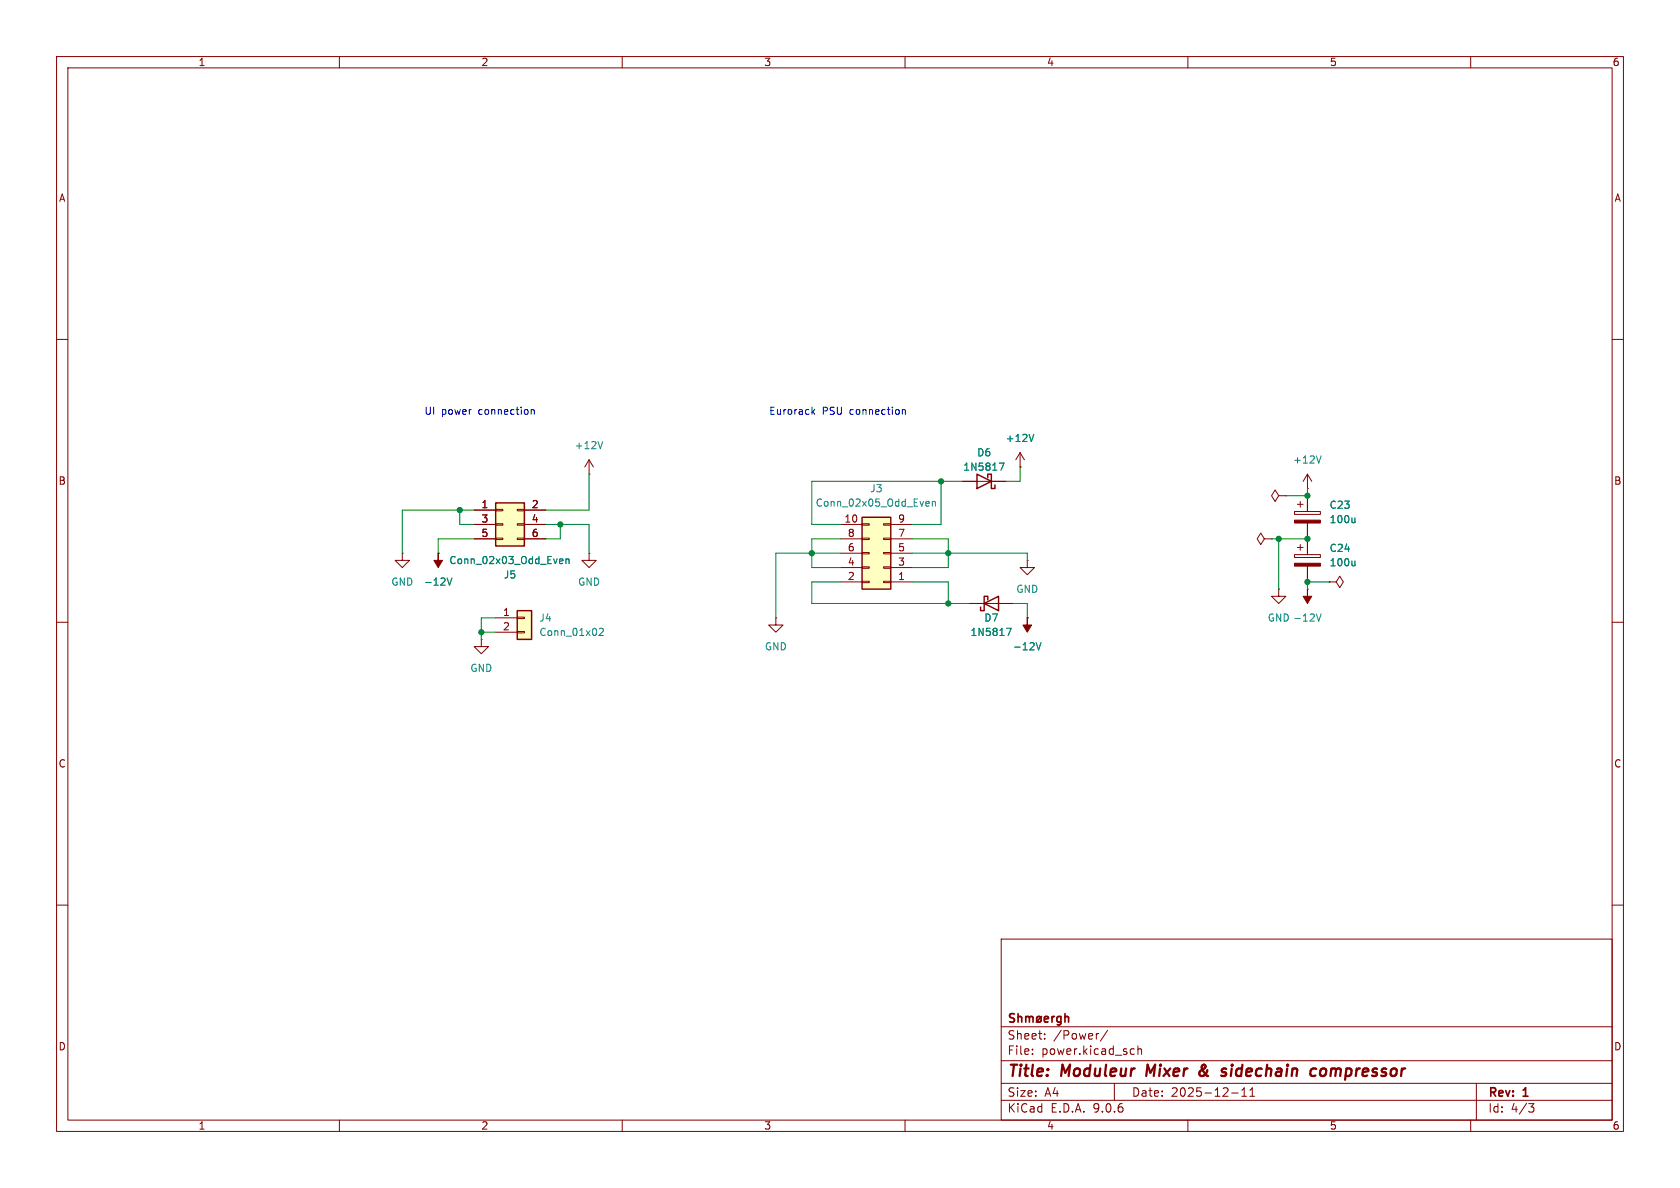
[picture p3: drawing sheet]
(kicad_sch
 (version 20250114)
 (generator "eeschema")
 (generator_version "9.0")
 (paper "A4")
 (title_block
  (title "Moduleur Mixer & sidechain compressor")
  (date "2025-12-11")
  (rev "1")
  (company "Shmøergh"))
 (lib_symbols
  (symbol "Connector_Generic:Conn_01x02"
   (pin_names
    (offset 1.016) (hide yes)) (exclude_from_sim no) (in_bom yes) (on_board yes)
   (property "Reference" "J" (at 0 2.54 0) (effects (font (size 1.27 1.27))))
   (property "Value" "Conn_01x02" (at 0 -5.08 0) (effects (font (size 1.27 1.27))))
   (property "Footprint" "" (at 0 0 0) (effects (font (size 1.27 1.27)) (hide yes)))
   (property "Datasheet" "~" (at 0 0 0) (effects (font (size 1.27 1.27)) (hide yes)))
   (property "Description" "Generic connector, single row, 01x02, script generated (kicad-library-utils/schlib/autogen/connector/)" (at 0 0 0) (effects (font (size 1.27 1.27)) (hide yes)))
   (symbol "Conn_01x02_1_1"
    (rectangle (start -1.27 1.27) (end 1.27 -3.81) (stroke (width 0.254) (type default)) (fill (type background)))
    (rectangle (start -1.27 0.127) (end 0 -0.127) (stroke (width 0.1524) (type default)) (fill (type none)))
    (rectangle (start -1.27 -2.413) (end 0 -2.667) (stroke (width 0.1524) (type default)) (fill (type none)))
    (pin passive line (at -5.08 0 0) (length 3.81) (name "Pin_1" (effects (font (size 1.27 1.27)))) (number "1" (effects (font (size 1.27 1.27)))))
    (pin passive line (at -5.08 -2.54 0) (length 3.81) (name "Pin_2" (effects (font (size 1.27 1.27)))) (number "2" (effects (font (size 1.27 1.27))))))
   (embedded_fonts no))
  (symbol "Connector_Generic:Conn_02x03_Odd_Even"
   (pin_names
    (offset 1.016) (hide yes)) (exclude_from_sim no) (in_bom yes) (on_board yes)
   (property "Reference" "J" (at 1.27 5.08 0) (effects (font (size 1.27 1.27))))
   (property "Value" "Conn_02x03_Odd_Even" (at 1.27 -5.08 0) (effects (font (size 1.27 1.27))))
   (property "Footprint" "" (at 0 0 0) (effects (font (size 1.27 1.27)) (hide yes)))
   (property "Datasheet" "~" (at 0 0 0) (effects (font (size 1.27 1.27)) (hide yes)))
   (property "Description" "Generic connector, double row, 02x03, odd/even pin numbering scheme (row 1 odd numbers, row 2 even numbers), script generated (kicad-library-utils/schlib/autogen/connector/)" (at 0 0 0) (effects (font (size 1.27 1.27)) (hide yes)))
   (symbol "Conn_02x03_Odd_Even_1_1"
    (rectangle (start -1.27 3.81) (end 3.81 -3.81) (stroke (width 0.254) (type default)) (fill (type background)))
    (rectangle (start -1.27 2.667) (end 0 2.413) (stroke (width 0.1524) (type default)) (fill (type none)))
    (rectangle (start -1.27 0.127) (end 0 -0.127) (stroke (width 0.1524) (type default)) (fill (type none)))
    (rectangle (start -1.27 -2.413) (end 0 -2.667) (stroke (width 0.1524) (type default)) (fill (type none)))
    (rectangle (start 3.81 2.667) (end 2.54 2.413) (stroke (width 0.1524) (type default)) (fill (type none)))
    (rectangle (start 3.81 0.127) (end 2.54 -0.127) (stroke (width 0.1524) (type default)) (fill (type none)))
    (rectangle (start 3.81 -2.413) (end 2.54 -2.667) (stroke (width 0.1524) (type default)) (fill (type none)))
    (pin passive line (at -5.08 2.54 0) (length 3.81) (name "Pin_1" (effects (font (size 1.27 1.27)))) (number "1" (effects (font (size 1.27 1.27)))))
    (pin passive line (at -5.08 0 0) (length 3.81) (name "Pin_3" (effects (font (size 1.27 1.27)))) (number "3" (effects (font (size 1.27 1.27)))))
    (pin passive line (at -5.08 -2.54 0) (length 3.81) (name "Pin_5" (effects (font (size 1.27 1.27)))) (number "5" (effects (font (size 1.27 1.27)))))
    (pin passive line (at 7.62 2.54 180) (length 3.81) (name "Pin_2" (effects (font (size 1.27 1.27)))) (number "2" (effects (font (size 1.27 1.27)))))
    (pin passive line (at 7.62 0 180) (length 3.81) (name "Pin_4" (effects (font (size 1.27 1.27)))) (number "4" (effects (font (size 1.27 1.27)))))
    (pin passive line (at 7.62 -2.54 180) (length 3.81) (name "Pin_6" (effects (font (size 1.27 1.27)))) (number "6" (effects (font (size 1.27 1.27))))))
   (embedded_fonts no))
  (symbol "Connector_Generic:Conn_02x05_Odd_Even"
   (pin_names
    (offset 1.016) (hide yes)) (exclude_from_sim no) (in_bom yes) (on_board yes)
   (property "Reference" "J" (at 1.27 7.62 0) (effects (font (size 1.27 1.27))))
   (property "Value" "Conn_02x05_Odd_Even" (at 1.27 -7.62 0) (effects (font (size 1.27 1.27))))
   (property "Footprint" "" (at 0 0 0) (effects (font (size 1.27 1.27)) (hide yes)))
   (property "Datasheet" "~" (at 0 0 0) (effects (font (size 1.27 1.27)) (hide yes)))
   (property "Description" "Generic connector, double row, 02x05, odd/even pin numbering scheme (row 1 odd numbers, row 2 even numbers), script generated (kicad-library-utils/schlib/autogen/connector/)" (at 0 0 0) (effects (font (size 1.27 1.27)) (hide yes)))
   (symbol "Conn_02x05_Odd_Even_1_1"
    (rectangle (start -1.27 6.35) (end 3.81 -6.35) (stroke (width 0.254) (type default)) (fill (type background)))
    (rectangle (start -1.27 5.207) (end 0 4.953) (stroke (width 0.1524) (type default)) (fill (type none)))
    (rectangle (start -1.27 2.667) (end 0 2.413) (stroke (width 0.1524) (type default)) (fill (type none)))
    (rectangle (start -1.27 0.127) (end 0 -0.127) (stroke (width 0.1524) (type default)) (fill (type none)))
    (rectangle (start -1.27 -2.413) (end 0 -2.667) (stroke (width 0.1524) (type default)) (fill (type none)))
    (rectangle (start -1.27 -4.953) (end 0 -5.207) (stroke (width 0.1524) (type default)) (fill (type none)))
    (rectangle (start 3.81 5.207) (end 2.54 4.953) (stroke (width 0.1524) (type default)) (fill (type none)))
    (rectangle (start 3.81 2.667) (end 2.54 2.413) (stroke (width 0.1524) (type default)) (fill (type none)))
    (rectangle (start 3.81 0.127) (end 2.54 -0.127) (stroke (width 0.1524) (type default)) (fill (type none)))
    (rectangle (start 3.81 -2.413) (end 2.54 -2.667) (stroke (width 0.1524) (type default)) (fill (type none)))
    (rectangle (start 3.81 -4.953) (end 2.54 -5.207) (stroke (width 0.1524) (type default)) (fill (type none)))
    (pin passive line (at -5.08 5.08 0) (length 3.81) (name "Pin_1" (effects (font (size 1.27 1.27)))) (number "1" (effects (font (size 1.27 1.27)))))
    (pin passive line (at -5.08 2.54 0) (length 3.81) (name "Pin_3" (effects (font (size 1.27 1.27)))) (number "3" (effects (font (size 1.27 1.27)))))
    (pin passive line (at -5.08 0 0) (length 3.81) (name "Pin_5" (effects (font (size 1.27 1.27)))) (number "5" (effects (font (size 1.27 1.27)))))
    (pin passive line (at -5.08 -2.54 0) (length 3.81) (name "Pin_7" (effects (font (size 1.27 1.27)))) (number "7" (effects (font (size 1.27 1.27)))))
    (pin passive line (at -5.08 -5.08 0) (length 3.81) (name "Pin_9" (effects (font (size 1.27 1.27)))) (number "9" (effects (font (size 1.27 1.27)))))
    (pin passive line (at 7.62 5.08 180) (length 3.81) (name "Pin_2" (effects (font (size 1.27 1.27)))) (number "2" (effects (font (size 1.27 1.27)))))
    (pin passive line (at 7.62 2.54 180) (length 3.81) (name "Pin_4" (effects (font (size 1.27 1.27)))) (number "4" (effects (font (size 1.27 1.27)))))
    (pin passive line (at 7.62 0 180) (length 3.81) (name "Pin_6" (effects (font (size 1.27 1.27)))) (number "6" (effects (font (size 1.27 1.27)))))
    (pin passive line (at 7.62 -2.54 180) (length 3.81) (name "Pin_8" (effects (font (size 1.27 1.27)))) (number "8" (effects (font (size 1.27 1.27)))))
    (pin passive line (at 7.62 -5.08 180) (length 3.81) (name "Pin_10" (effects (font (size 1.27 1.27)))) (number "10" (effects (font (size 1.27 1.27))))))
   (embedded_fonts no))
  (symbol "Device:C_Polarized"
   (pin_numbers (hide yes))
   (pin_names
    (offset 0.254)) (exclude_from_sim no) (in_bom yes) (on_board yes)
   (property "Reference" "C" (at 0.635 2.54 0) (effects (font (size 1.27 1.27)) (justify left)))
   (property "Value" "C_Polarized" (at 0.635 -2.54 0) (effects (font (size 1.27 1.27)) (justify left)))
   (property "Footprint" "" (at 0.9652 -3.81 0) (effects (font (size 1.27 1.27)) (hide yes)))
   (property "Datasheet" "~" (at 0 0 0) (effects (font (size 1.27 1.27)) (hide yes)))
   (property "Description" "Polarized capacitor" (at 0 0 0) (effects (font (size 1.27 1.27)) (hide yes)))
   (symbol "C_Polarized_0_1"
    (rectangle (start -2.286 0.508) (end 2.286 1.016) (stroke (width 0) (type default)) (fill (type none)))
    (polyline (pts (xy -1.778 2.286) (xy -0.762 2.286)) (stroke (width 0) (type default)) (fill (type none)))
    (polyline (pts (xy -1.27 2.794) (xy -1.27 1.778)) (stroke (width 0) (type default)) (fill (type none)))
    (rectangle (start 2.286 -0.508) (end -2.286 -1.016) (stroke (width 0) (type default)) (fill (type outline))))
   (symbol "C_Polarized_1_1"
    (pin passive line (at 0 3.81 270) (length 2.794) (name "~" (effects (font (size 1.27 1.27)))) (number "1" (effects (font (size 1.27 1.27)))))
    (pin passive line (at 0 -3.81 90) (length 2.794) (name "~" (effects (font (size 1.27 1.27)))) (number "2" (effects (font (size 1.27 1.27))))))
   (embedded_fonts no))
  (symbol "Device:D_Schottky"
   (pin_numbers (hide yes))
   (pin_names
    (offset 1.016) (hide yes)) (exclude_from_sim no) (in_bom yes) (on_board yes)
   (property "Reference" "D" (at 0 2.54 0) (effects (font (size 1.27 1.27))))
   (property "Value" "D_Schottky" (at 0 -2.54 0) (effects (font (size 1.27 1.27))))
   (property "Footprint" "" (at 0 0 0) (effects (font (size 1.27 1.27)) (hide yes)))
   (property "Datasheet" "~" (at 0 0 0) (effects (font (size 1.27 1.27)) (hide yes)))
   (property "Description" "Schottky diode" (at 0 0 0) (effects (font (size 1.27 1.27)) (hide yes)))
   (symbol "D_Schottky_0_1"
    (polyline (pts (xy -1.905 0.635) (xy -1.905 1.27) (xy -1.27 1.27) (xy -1.27 -1.27) (xy -0.635 -1.27) (xy -0.635 -0.635)) (stroke (width 0.254) (type default)) (fill (type none)))
    (polyline (pts (xy 1.27 1.27) (xy 1.27 -1.27) (xy -1.27 0) (xy 1.27 1.27)) (stroke (width 0.254) (type default)) (fill (type none)))
    (polyline (pts (xy 1.27 0) (xy -1.27 0)) (stroke (width 0) (type default)) (fill (type none))))
   (symbol "D_Schottky_1_1"
    (pin passive line (at -3.81 0 0) (length 2.54) (name "K" (effects (font (size 1.27 1.27)))) (number "1" (effects (font (size 1.27 1.27)))))
    (pin passive line (at 3.81 0 180) (length 2.54) (name "A" (effects (font (size 1.27 1.27)))) (number "2" (effects (font (size 1.27 1.27))))))
   (embedded_fonts no))
  (symbol "power:+12V"
   (power)
   (pin_numbers (hide yes))
   (pin_names
    (offset 0) (hide yes)) (exclude_from_sim no) (in_bom yes) (on_board yes)
   (property "Reference" "#PWR" (at 0 -3.81 0) (effects (font (size 1.27 1.27)) (hide yes)))
   (property "Value" "+12V" (at 0 3.556 0) (effects (font (size 1.27 1.27))))
   (property "Footprint" "" (at 0 0 0) (effects (font (size 1.27 1.27)) (hide yes)))
   (property "Datasheet" "" (at 0 0 0) (effects (font (size 1.27 1.27)) (hide yes)))
   (property "Description" "Power symbol creates a global label with name \"+12V\"" (at 0 0 0) (effects (font (size 1.27 1.27)) (hide yes)))
   (symbol "+12V_0_1"
    (polyline (pts (xy -0.762 1.27) (xy 0 2.54)) (stroke (width 0) (type default)) (fill (type none)))
    (polyline (pts (xy 0 2.54) (xy 0.762 1.27)) (stroke (width 0) (type default)) (fill (type none)))
    (polyline (pts (xy 0 0) (xy 0 2.54)) (stroke (width 0) (type default)) (fill (type none))))
   (symbol "+12V_1_1"
    (pin power_in line (at 0 0 90) (length 0) (name "~" (effects (font (size 1.27 1.27)))) (number "1" (effects (font (size 1.27 1.27))))))
   (embedded_fonts no))
  (symbol "power:-12V"
   (power)
   (pin_numbers (hide yes))
   (pin_names
    (offset 0) (hide yes)) (exclude_from_sim no) (in_bom yes) (on_board yes)
   (property "Reference" "#PWR" (at 0 -3.81 0) (effects (font (size 1.27 1.27)) (hide yes)))
   (property "Value" "-12V" (at 0 3.556 0) (effects (font (size 1.27 1.27))))
   (property "Footprint" "" (at 0 0 0) (effects (font (size 1.27 1.27)) (hide yes)))
   (property "Datasheet" "" (at 0 0 0) (effects (font (size 1.27 1.27)) (hide yes)))
   (property "Description" "Power symbol creates a global label with name \"-12V\"" (at 0 0 0) (effects (font (size 1.27 1.27)) (hide yes)))
   (symbol "-12V_0_0"
    (pin power_in line (at 0 0 90) (length 0) (name "~" (effects (font (size 1.27 1.27)))) (number "1" (effects (font (size 1.27 1.27))))))
   (symbol "-12V_0_1"
    (polyline (pts (xy 0 0) (xy 0 1.27) (xy 0.762 1.27) (xy 0 2.54) (xy -0.762 1.27) (xy 0 1.27)) (stroke (width 0) (type default)) (fill (type outline))))
   (embedded_fonts no))
  (symbol "power:GND"
   (power)
   (pin_numbers (hide yes))
   (pin_names
    (offset 0) (hide yes)) (exclude_from_sim no) (in_bom yes) (on_board yes)
   (property "Reference" "#PWR" (at 0 -6.35 0) (effects (font (size 1.27 1.27)) (hide yes)))
   (property "Value" "GND" (at 0 -3.81 0) (effects (font (size 1.27 1.27))))
   (property "Footprint" "" (at 0 0 0) (effects (font (size 1.27 1.27)) (hide yes)))
   (property "Datasheet" "" (at 0 0 0) (effects (font (size 1.27 1.27)) (hide yes)))
   (property "Description" "Power symbol creates a global label with name \"GND\" , ground" (at 0 0 0) (effects (font (size 1.27 1.27)) (hide yes)))
   (symbol "GND_0_1"
    (polyline (pts (xy 0 0) (xy 0 -1.27) (xy 1.27 -1.27) (xy 0 -2.54) (xy -1.27 -1.27) (xy 0 -1.27)) (stroke (width 0) (type default)) (fill (type none))))
   (symbol "GND_1_1"
    (pin power_in line (at 0 0 270) (length 0) (name "~" (effects (font (size 1.27 1.27)))) (number "1" (effects (font (size 1.27 1.27))))))
   (embedded_fonts no))
  (symbol "power:PWR_FLAG"
   (power)
   (pin_numbers (hide yes))
   (pin_names
    (offset 0) (hide yes)) (exclude_from_sim no) (in_bom yes) (on_board yes)
   (property "Reference" "#FLG" (at 0 1.905 0) (effects (font (size 1.27 1.27)) (hide yes)))
   (property "Value" "PWR_FLAG" (at 0 3.81 0) (effects (font (size 1.27 1.27))))
   (property "Footprint" "" (at 0 0 0) (effects (font (size 1.27 1.27)) (hide yes)))
   (property "Datasheet" "~" (at 0 0 0) (effects (font (size 1.27 1.27)) (hide yes)))
   (property "Description" "Special symbol for telling ERC where power comes from" (at 0 0 0) (effects (font (size 1.27 1.27)) (hide yes)))
   (symbol "PWR_FLAG_0_0"
    (pin power_out line (at 0 0 90) (length 0) (name "~" (effects (font (size 1.27 1.27)))) (number "1" (effects (font (size 1.27 1.27))))))
   (symbol "PWR_FLAG_0_1"
    (polyline (pts (xy 0 0) (xy 0 1.27) (xy -1.016 1.905) (xy 0 2.54) (xy 1.016 1.905) (xy 0 1.27)) (stroke (width 0) (type default)) (fill (type none))))
   (embedded_fonts no)))
 (text "UI power connection"
  (exclude_from_sim no)
  (at 74.93 73.66 0)
  (effects (font (size 1.27 1.27)) (justify left bottom)))
 (text "Eurorack PSU connection"
  (exclude_from_sim no)
  (at 135.89 73.66 0)
  (effects (font (size 1.27 1.27)) (justify left bottom)))
 (junction
  (at 231.14 87.63)
  (diameter 0)
  (color 0 0 0 0))
 (junction
  (at 231.14 102.87)
  (diameter 0)
  (color 0 0 0 0))
 (junction
  (at 81.28 90.17)
  (diameter 0)
  (color 0 0 0 0))
 (junction
  (at 167.64 106.68)
  (diameter 0)
  (color 0 0 0 0))
 (junction
  (at 226.06 95.25)
  (diameter 0)
  (color 0 0 0 0))
 (junction
  (at 85.09 111.76)
  (diameter 0)
  (color 0 0 0 0))
 (junction
  (at 166.37 85.09)
  (diameter 0)
  (color 0 0 0 0))
 (junction
  (at 143.51 97.79)
  (diameter 0)
  (color 0 0 0 0))
 (junction
  (at 167.64 97.79)
  (diameter 0)
  (color 0 0 0 0))
 (junction
  (at 231.14 95.25)
  (diameter 0)
  (color 0 0 0 0))
 (junction
  (at 99.06 92.71)
  (diameter 0)
  (color 0 0 0 0))
 (wire
  (pts (xy 85.09 111.76) (xy 85.09 113.03))
  (stroke (width 0) (type default)))
 (wire
  (pts (xy 166.37 92.71) (xy 166.37 85.09))
  (stroke (width 0) (type default)))
 (wire
  (pts (xy 167.64 100.33) (xy 167.64 97.79))
  (stroke (width 0) (type default)))
 (wire
  (pts (xy 87.63 109.22) (xy 85.09 109.22))
  (stroke (width 0) (type default)))
 (wire
  (pts (xy 143.51 92.71) (xy 148.59 92.71))
  (stroke (width 0) (type default)))
 (wire
  (pts (xy 167.64 97.79) (xy 181.61 97.79))
  (stroke (width 0) (type default)))
 (wire
  (pts (xy 231.14 86.36) (xy 231.14 87.63))
  (stroke (width 0) (type default)))
 (wire
  (pts (xy 137.16 109.22) (xy 137.16 97.79))
  (stroke (width 0) (type default)))
 (wire
  (pts (xy 161.29 92.71) (xy 166.37 92.71))
  (stroke (width 0) (type default)))
 (wire
  (pts (xy 167.64 102.87) (xy 167.64 106.68))
  (stroke (width 0) (type default)))
 (wire
  (pts (xy 177.8 85.09) (xy 180.34 85.09))
  (stroke (width 0) (type default)))
 (wire
  (pts (xy 167.64 97.79) (xy 167.64 95.25))
  (stroke (width 0) (type default)))
 (wire
  (pts (xy 104.14 92.71) (xy 99.06 92.71))
  (stroke (width 0) (type default)))
 (wire
  (pts (xy 81.28 92.71) (xy 81.28 90.17))
  (stroke (width 0) (type default)))
 (wire
  (pts (xy 96.52 95.25) (xy 99.06 95.25))
  (stroke (width 0) (type default)))
 (wire
  (pts (xy 167.64 95.25) (xy 161.29 95.25))
  (stroke (width 0) (type default)))
 (wire
  (pts (xy 85.09 111.76) (xy 87.63 111.76))
  (stroke (width 0) (type default)))
 (wire
  (pts (xy 143.51 102.87) (xy 143.51 106.68))
  (stroke (width 0) (type default)))
 (wire
  (pts (xy 143.51 100.33) (xy 148.59 100.33))
  (stroke (width 0) (type default)))
 (wire
  (pts (xy 143.51 106.68) (xy 167.64 106.68))
  (stroke (width 0) (type default)))
 (wire
  (pts (xy 234.95 102.87) (xy 231.14 102.87))
  (stroke (width 0) (type default)))
 (wire
  (pts (xy 83.82 95.25) (xy 77.47 95.25))
  (stroke (width 0) (type default)))
 (wire
  (pts (xy 71.12 90.17) (xy 81.28 90.17))
  (stroke (width 0) (type default)))
 (wire
  (pts (xy 143.51 85.09) (xy 166.37 85.09))
  (stroke (width 0) (type default)))
 (wire
  (pts (xy 71.12 97.79) (xy 71.12 90.17))
  (stroke (width 0) (type default)))
 (wire
  (pts (xy 226.06 95.25) (xy 231.14 95.25))
  (stroke (width 0) (type default)))
 (wire
  (pts (xy 227.33 87.63) (xy 231.14 87.63))
  (stroke (width 0) (type default)))
 (wire
  (pts (xy 99.06 92.71) (xy 96.52 92.71))
  (stroke (width 0) (type default)))
 (wire
  (pts (xy 137.16 97.79) (xy 143.51 97.79))
  (stroke (width 0) (type default)))
 (wire
  (pts (xy 143.51 102.87) (xy 148.59 102.87))
  (stroke (width 0) (type default)))
 (wire
  (pts (xy 143.51 95.25) (xy 148.59 95.25))
  (stroke (width 0) (type default)))
 (wire
  (pts (xy 104.14 83.82) (xy 104.14 90.17))
  (stroke (width 0) (type default)))
 (wire
  (pts (xy 83.82 92.71) (xy 81.28 92.71))
  (stroke (width 0) (type default)))
 (wire
  (pts (xy 143.51 97.79) (xy 143.51 100.33))
  (stroke (width 0) (type default)))
 (wire
  (pts (xy 170.18 85.09) (xy 166.37 85.09))
  (stroke (width 0) (type default)))
 (wire
  (pts (xy 226.06 104.14) (xy 226.06 95.25))
  (stroke (width 0) (type default)))
 (wire
  (pts (xy 104.14 90.17) (xy 96.52 90.17))
  (stroke (width 0) (type default)))
 (wire
  (pts (xy 143.51 85.09) (xy 143.51 92.71))
  (stroke (width 0) (type default)))
 (wire
  (pts (xy 99.06 95.25) (xy 99.06 92.71))
  (stroke (width 0) (type default)))
 (wire
  (pts (xy 167.64 106.68) (xy 171.45 106.68))
  (stroke (width 0) (type default)))
 (wire
  (pts (xy 104.14 97.79) (xy 104.14 92.71))
  (stroke (width 0) (type default)))
 (wire
  (pts (xy 181.61 99.06) (xy 181.61 97.79))
  (stroke (width 0) (type default)))
 (wire
  (pts (xy 161.29 102.87) (xy 167.64 102.87))
  (stroke (width 0) (type default)))
 (wire
  (pts (xy 81.28 90.17) (xy 83.82 90.17))
  (stroke (width 0) (type default)))
 (wire
  (pts (xy 143.51 97.79) (xy 143.51 95.25))
  (stroke (width 0) (type default)))
 (wire
  (pts (xy 181.61 106.68) (xy 181.61 109.22))
  (stroke (width 0) (type default)))
 (wire
  (pts (xy 77.47 97.79) (xy 77.47 95.25))
  (stroke (width 0) (type default)))
 (wire
  (pts (xy 179.07 106.68) (xy 181.61 106.68))
  (stroke (width 0) (type default)))
 (wire
  (pts (xy 224.79 95.25) (xy 226.06 95.25))
  (stroke (width 0) (type default)))
 (wire
  (pts (xy 231.14 102.87) (xy 231.14 104.14))
  (stroke (width 0) (type default)))
 (wire
  (pts (xy 180.34 82.55) (xy 180.34 85.09))
  (stroke (width 0) (type default)))
 (wire
  (pts (xy 161.29 97.79) (xy 167.64 97.79))
  (stroke (width 0) (type default)))
 (wire
  (pts (xy 161.29 100.33) (xy 167.64 100.33))
  (stroke (width 0) (type default)))
 (wire
  (pts (xy 85.09 109.22) (xy 85.09 111.76))
  (stroke (width 0) (type default)))
 (wire
  (pts (xy 143.51 97.79) (xy 148.59 97.79))
  (stroke (width 0) (type default)))
 (symbol
  (lib_id "power:+12V")
  (at 104.14 83.82 0)
  (mirror y)
  (unit 1)
  (exclude_from_sim no)
  (in_bom yes)
  (on_board yes)
  (dnp no)
  (fields_autoplaced yes)
  (property "Reference" "#PWR059" (at 104.14 87.63 0) (effects (font (size 1.27 1.27)) (hide yes)))
  (property "Value" "+12V" (at 104.14 78.74 0) (effects (font (size 1.27 1.27))))
  (property "Footprint" "" (at 104.14 83.82 0) (effects (font (size 1.27 1.27)) (hide yes)))
  (property "Datasheet" "" (at 104.14 83.82 0) (effects (font (size 1.27 1.27)) (hide yes)))
  (property "Description" "Power symbol creates a global label with name \"+12V\"" (at 104.14 83.82 0) (effects (font (size 1.27 1.27)) (hide yes)))
  (pin "1"))
 (symbol
  (lib_id "Device:C_Polarized")
  (at 231.14 91.44 0)
  (unit 1)
  (exclude_from_sim no)
  (in_bom yes)
  (on_board yes)
  (dnp no)
  (fields_autoplaced yes)
  (property "Reference" "C23" (at 234.95 89.281 0) (effects (font (size 1.27 1.27)) (justify left)))
  (property "Value" "100u" (at 234.95 91.821 0) (effects (font (size 1.27 1.27)) (justify left)))
  (property "Footprint" "Capacitor_SMD:CP_Elec_6.3x7.7" (at 232.1052 95.25 0) (effects (font (size 1.27 1.27)) (hide yes)))
  (property "Datasheet" "~" (at 231.14 91.44 0) (effects (font (size 1.27 1.27)) (hide yes)))
  (property "Description" "" (at 231.14 91.44 0) (effects (font (size 1.27 1.27)) (hide yes)))
  (property "LCSC" "C2836442" (at 231.14 91.44 0) (effects (font (size 1.27 1.27)) (hide yes)))
  (property "Part URL" "" (at 231.14 91.44 0) (effects (font (size 1.27 1.27)) (hide yes)))
  (property "Vendor" "JLCPCB" (at 231.14 91.44 0) (effects (font (size 1.27 1.27)) (hide yes)))
  (property "FT Rotation Offset" "180" (at 231.14 91.44 0) (effects (font (size 1.27 1.27)) (hide yes)))
  (property "Field4" "" (at 231.14 91.44 0) (effects (font (size 1.27 1.27)) (hide yes)))
  (property "CHECKED" "YES" (at 231.14 91.44 0) (effects (font (size 1.27 1.27)) (hide yes)))
  (property "Arwill" "" (at 231.14 91.44 0) (effects (font (size 1.27 1.27)) (hide yes)))
  (property "Hestore" "" (at 231.14 91.44 0) (effects (font (size 1.27 1.27)) (hide yes)))
  (pin "1")
  (pin "2"))
 (symbol
  (lib_id "power:GND")
  (at 137.16 109.22 0)
  (unit 1)
  (exclude_from_sim no)
  (in_bom yes)
  (on_board yes)
  (dnp no)
  (fields_autoplaced yes)
  (property "Reference" "#PWR047" (at 137.16 115.57 0) (effects (font (size 1.27 1.27)) (hide yes)))
  (property "Value" "GND" (at 137.16 114.3 0) (effects (font (size 1.27 1.27))))
  (property "Footprint" "" (at 137.16 109.22 0) (effects (font (size 1.27 1.27)) (hide yes)))
  (property "Datasheet" "" (at 137.16 109.22 0) (effects (font (size 1.27 1.27)) (hide yes)))
  (property "Description" "Power symbol creates a global label with name \"GND\" , ground" (at 137.16 109.22 0) (effects (font (size 1.27 1.27)) (hide yes)))
  (pin "1"))
 (symbol
  (lib_id "Device:D_Schottky")
  (at 175.26 106.68 0)
  (mirror x)
  (unit 1)
  (exclude_from_sim no)
  (in_bom yes)
  (on_board yes)
  (dnp no)
  (property "Reference" "D7" (at 175.26 109.22 0) (effects (font (size 1.27 1.27))))
  (property "Value" "1N5817" (at 175.26 111.76 0) (effects (font (size 1.27 1.27))))
  (property "Footprint" "Diode_SMD:D_SOD-323" (at 175.26 106.68 0) (effects (font (size 1.27 1.27)) (hide yes)))
  (property "Datasheet" "~" (at 175.26 106.68 0) (effects (font (size 1.27 1.27)) (hide yes)))
  (property "Description" "Schottky diode" (at 175.26 106.68 0) (effects (font (size 1.27 1.27)) (hide yes)))
  (property "Part URL" "" (at 175.26 106.68 0) (effects (font (size 1.27 1.27)) (hide yes)))
  (property "Vendor" "JLCPCB" (at 175.26 106.68 0) (effects (font (size 1.27 1.27)) (hide yes)))
  (property "LCSC" "C5190152" (at 175.26 106.68 0) (effects (font (size 1.27 1.27)) (hide yes)))
  (property "CHECKED" "YES" (at 175.26 106.68 0) (effects (font (size 1.27 1.27)) (hide yes)))
  (property "Arwill" "" (at 175.26 106.68 0) (effects (font (size 1.27 1.27)) (hide yes)))
  (property "Hestore" "" (at 175.26 106.68 0) (effects (font (size 1.27 1.27)) (hide yes)))
  (pin "2")
  (pin "1"))
 (symbol
  (lib_id "power:GND")
  (at 181.61 99.06 0)
  (unit 1)
  (exclude_from_sim no)
  (in_bom yes)
  (on_board yes)
  (dnp no)
  (fields_autoplaced yes)
  (property "Reference" "#PWR050" (at 181.61 105.41 0) (effects (font (size 1.27 1.27)) (hide yes)))
  (property "Value" "GND" (at 181.61 104.14 0) (effects (font (size 1.27 1.27))))
  (property "Footprint" "" (at 181.61 99.06 0) (effects (font (size 1.27 1.27)) (hide yes)))
  (property "Datasheet" "" (at 181.61 99.06 0) (effects (font (size 1.27 1.27)) (hide yes)))
  (property "Description" "Power symbol creates a global label with name \"GND\" , ground" (at 181.61 99.06 0) (effects (font (size 1.27 1.27)) (hide yes)))
  (pin "1"))
 (symbol
  (lib_id "power:-12V")
  (at 77.47 97.79 0)
  (mirror x)
  (unit 1)
  (exclude_from_sim no)
  (in_bom yes)
  (on_board yes)
  (dnp no)
  (fields_autoplaced yes)
  (property "Reference" "#PWR060" (at 77.47 93.98 0) (effects (font (size 1.27 1.27)) (hide yes)))
  (property "Value" "-12V" (at 77.47 102.87 0) (effects (font (size 1.27 1.27))))
  (property "Footprint" "" (at 77.47 97.79 0) (effects (font (size 1.27 1.27)) (hide yes)))
  (property "Datasheet" "" (at 77.47 97.79 0) (effects (font (size 1.27 1.27)) (hide yes)))
  (property "Description" "Power symbol creates a global label with name \"-12V\"" (at 77.47 97.79 0) (effects (font (size 1.27 1.27)) (hide yes)))
  (pin "1"))
 (symbol
  (lib_id "power:PWR_FLAG")
  (at 227.33 87.63 90)
  (unit 1)
  (exclude_from_sim no)
  (in_bom yes)
  (on_board yes)
  (dnp no)
  (fields_autoplaced yes)
  (property "Reference" "#FLG02" (at 225.425 87.63 0) (effects (font (size 1.27 1.27)) (hide yes)))
  (property "Value" "PWR_FLAG" (at 223.52 87.63 90) (effects (font (size 1.27 1.27)) (justify left) (hide yes)))
  (property "Footprint" "" (at 227.33 87.63 0) (effects (font (size 1.27 1.27)) (hide yes)))
  (property "Datasheet" "~" (at 227.33 87.63 0) (effects (font (size 1.27 1.27)) (hide yes)))
  (property "Description" "Special symbol for telling ERC where power comes from" (at 227.33 87.63 0) (effects (font (size 1.27 1.27)) (hide yes)))
  (pin "1"))
 (symbol
  (lib_id "Connector_Generic:Conn_02x03_Odd_Even")
  (at 88.9 92.71 0)
  (unit 1)
  (exclude_from_sim no)
  (in_bom yes)
  (on_board yes)
  (dnp no)
  (property "Reference" "J5" (at 90.17 101.6 0) (effects (font (size 1.27 1.27))))
  (property "Value" "Conn_02x03_Odd_Even" (at 90.17 99.06 0) (effects (font (size 1.27 1.27))))
  (property "Footprint" "Connector_PinHeader_2.54mm:PinHeader_2x03_P2.54mm_Vertical" (at 88.9 92.71 0) (effects (font (size 1.27 1.27)) (hide yes)))
  (property "Datasheet" "~" (at 88.9 92.71 0) (effects (font (size 1.27 1.27)) (hide yes)))
  (property "Description" "Generic connector, double row, 02x03, odd/even pin numbering scheme (row 1 odd numbers, row 2 even numbers), script generated (kicad-library-utils/schlib/autogen/connector/)" (at 88.9 92.71 0) (effects (font (size 1.27 1.27)) (hide yes)))
  (property "Part URL" "https://mou.sr/4liCQlU" (at 88.9 92.71 0) (effects (font (size 1.27 1.27)) (hide yes)))
  (property "Vendor" "Mouser" (at 88.9 92.71 0) (effects (font (size 1.27 1.27)) (hide yes)))
  (property "LCSC" "" (at 88.9 92.71 0) (effects (font (size 1.27 1.27)) (hide yes)))
  (property "CHECKED" "YES" (at 88.9 92.71 0) (effects (font (size 1.27 1.27)) (hide yes)))
  (property "Mouser Part no." "200-TSW10307TD" (at 88.9 92.71 0) (effects (font (size 1.27 1.27)) (hide yes)))
  (property "Arwill" "" (at 88.9 92.71 0) (effects (font (size 1.27 1.27)) (hide yes)))
  (property "Hestore" "" (at 88.9 92.71 0) (effects (font (size 1.27 1.27)) (hide yes)))
  (pin "4")
  (pin "6")
  (pin "1")
  (pin "3")
  (pin "5")
  (pin "2"))
 (symbol
  (lib_id "power:GND")
  (at 226.06 104.14 0)
  (unit 1)
  (exclude_from_sim no)
  (in_bom yes)
  (on_board yes)
  (dnp no)
  (fields_autoplaced yes)
  (property "Reference" "#PWR052" (at 226.06 110.49 0) (effects (font (size 1.27 1.27)) (hide yes)))
  (property "Value" "GND" (at 226.06 109.22 0) (effects (font (size 1.27 1.27))))
  (property "Footprint" "" (at 226.06 104.14 0) (effects (font (size 1.27 1.27)) (hide yes)))
  (property "Datasheet" "" (at 226.06 104.14 0) (effects (font (size 1.27 1.27)) (hide yes)))
  (property "Description" "Power symbol creates a global label with name \"GND\" , ground" (at 226.06 104.14 0) (effects (font (size 1.27 1.27)) (hide yes)))
  (property "Part No." "" (at 226.06 104.14 0) (effects (font (size 1.27 1.27)) (hide yes)))
  (property "Part URL" "" (at 226.06 104.14 0) (effects (font (size 1.27 1.27)) (hide yes)))
  (property "Vendor" "" (at 226.06 104.14 0) (effects (font (size 1.27 1.27)) (hide yes)))
  (property "LCSC" "" (at 226.06 104.14 0) (effects (font (size 1.27 1.27)) (hide yes)))
  (pin "1"))
 (symbol
  (lib_id "power:-12V")
  (at 181.61 109.22 180)
  (unit 1)
  (exclude_from_sim no)
  (in_bom yes)
  (on_board yes)
  (dnp no)
  (fields_autoplaced yes)
  (property "Reference" "#PWR049" (at 181.61 105.41 0) (effects (font (size 1.27 1.27)) (hide yes)))
  (property "Value" "-12V" (at 181.61 114.3 0) (effects (font (size 1.27 1.27))))
  (property "Footprint" "" (at 181.61 109.22 0) (effects (font (size 1.27 1.27)) (hide yes)))
  (property "Datasheet" "" (at 181.61 109.22 0) (effects (font (size 1.27 1.27)) (hide yes)))
  (property "Description" "Power symbol creates a global label with name \"-12V\"" (at 181.61 109.22 0) (effects (font (size 1.27 1.27)) (hide yes)))
  (pin "1"))
 (symbol
  (lib_id "Device:C_Polarized")
  (at 231.14 99.06 0)
  (unit 1)
  (exclude_from_sim no)
  (in_bom yes)
  (on_board yes)
  (dnp no)
  (fields_autoplaced yes)
  (property "Reference" "C24" (at 234.95 96.901 0) (effects (font (size 1.27 1.27)) (justify left)))
  (property "Value" "100u" (at 234.95 99.441 0) (effects (font (size 1.27 1.27)) (justify left)))
  (property "Footprint" "Capacitor_SMD:CP_Elec_6.3x7.7" (at 232.1052 102.87 0) (effects (font (size 1.27 1.27)) (hide yes)))
  (property "Datasheet" "~" (at 231.14 99.06 0) (effects (font (size 1.27 1.27)) (hide yes)))
  (property "Description" "" (at 231.14 99.06 0) (effects (font (size 1.27 1.27)) (hide yes)))
  (property "LCSC" "C2836442" (at 231.14 99.06 0) (effects (font (size 1.27 1.27)) (hide yes)))
  (property "Part URL" "" (at 231.14 99.06 0) (effects (font (size 1.27 1.27)) (hide yes)))
  (property "Vendor" "JLCPCB" (at 231.14 99.06 0) (effects (font (size 1.27 1.27)) (hide yes)))
  (property "FT Rotation Offset" "180" (at 231.14 99.06 0) (effects (font (size 1.27 1.27)) (hide yes)))
  (property "Field4" "" (at 231.14 99.06 0) (effects (font (size 1.27 1.27)) (hide yes)))
  (property "CHECKED" "YES" (at 231.14 99.06 0) (effects (font (size 1.27 1.27)) (hide yes)))
  (property "Arwill" "" (at 231.14 99.06 0) (effects (font (size 1.27 1.27)) (hide yes)))
  (property "Hestore" "" (at 231.14 99.06 0) (effects (font (size 1.27 1.27)) (hide yes)))
  (pin "1")
  (pin "2"))
 (symbol
  (lib_id "power:PWR_FLAG")
  (at 224.79 95.25 90)
  (unit 1)
  (exclude_from_sim no)
  (in_bom yes)
  (on_board yes)
  (dnp no)
  (fields_autoplaced yes)
  (property "Reference" "#FLG01" (at 222.885 95.25 0) (effects (font (size 1.27 1.27)) (hide yes)))
  (property "Value" "PWR_FLAG" (at 220.98 95.25 90) (effects (font (size 1.27 1.27)) (justify left) (hide yes)))
  (property "Footprint" "" (at 224.79 95.25 0) (effects (font (size 1.27 1.27)) (hide yes)))
  (property "Datasheet" "~" (at 224.79 95.25 0) (effects (font (size 1.27 1.27)) (hide yes)))
  (property "Description" "Special symbol for telling ERC where power comes from" (at 224.79 95.25 0) (effects (font (size 1.27 1.27)) (hide yes)))
  (property "Part No." "" (at 224.79 95.25 0) (effects (font (size 1.27 1.27)) (hide yes)))
  (property "Part URL" "" (at 224.79 95.25 0) (effects (font (size 1.27 1.27)) (hide yes)))
  (property "Vendor" "" (at 224.79 95.25 0) (effects (font (size 1.27 1.27)) (hide yes)))
  (property "LCSC" "" (at 224.79 95.25 0) (effects (font (size 1.27 1.27)) (hide yes)))
  (pin "1"))
 (symbol
  (lib_id "power:GND")
  (at 71.12 97.79 0)
  (mirror y)
  (unit 1)
  (exclude_from_sim no)
  (in_bom yes)
  (on_board yes)
  (dnp no)
  (fields_autoplaced yes)
  (property "Reference" "#PWR061" (at 71.12 104.14 0) (effects (font (size 1.27 1.27)) (hide yes)))
  (property "Value" "GND" (at 71.12 102.87 0) (effects (font (size 1.27 1.27))))
  (property "Footprint" "" (at 71.12 97.79 0) (effects (font (size 1.27 1.27)) (hide yes)))
  (property "Datasheet" "" (at 71.12 97.79 0) (effects (font (size 1.27 1.27)) (hide yes)))
  (property "Description" "Power symbol creates a global label with name \"GND\" , ground" (at 71.12 97.79 0) (effects (font (size 1.27 1.27)) (hide yes)))
  (pin "1"))
 (symbol
  (lib_id "Connector_Generic:Conn_02x05_Odd_Even")
  (at 156.21 97.79 180)
  (unit 1)
  (exclude_from_sim no)
  (in_bom yes)
  (on_board yes)
  (dnp no)
  (property "Reference" "J3" (at 154.94 86.36 0) (effects (font (size 1.27 1.27))))
  (property "Value" "Conn_02x05_Odd_Even" (at 154.94 88.9 0) (effects (font (size 1.27 1.27))))
  (property "Footprint" "Connector_IDC:IDC-Header_2x05_P2.54mm_Horizontal" (at 156.21 97.79 0) (effects (font (size 1.27 1.27)) (hide yes)))
  (property "Datasheet" "~" (at 156.21 97.79 0) (effects (font (size 1.27 1.27)) (hide yes)))
  (property "Description" "Generic connector, double row, 02x05, odd/even pin numbering scheme (row 1 odd numbers, row 2 even numbers), script generated (kicad-library-utils/schlib/autogen/connector/)" (at 156.21 97.79 0) (effects (font (size 1.27 1.27)) (hide yes)))
  (property "Part URL" "https://mou.sr/3GwYxj9" (at 156.21 97.79 0) (effects (font (size 1.27 1.27)) (hide yes)))
  (property "Vendor" "Mouser" (at 156.21 97.79 0) (effects (font (size 1.27 1.27)) (hide yes)))
  (property "LCSC" "" (at 156.21 97.79 0) (effects (font (size 1.27 1.27)) (hide yes)))
  (property "CHECKED" "YES" (at 156.21 97.79 0) (effects (font (size 1.27 1.27)) (hide yes)))
  (property "Mouser Part no." "571-5103310-1" (at 156.21 97.79 0) (effects (font (size 1.27 1.27)) (hide yes)))
  (property "Arwill" "" (at 156.21 97.79 0) (effects (font (size 1.27 1.27)) (hide yes)))
  (property "Hestore" "" (at 156.21 97.79 0) (effects (font (size 1.27 1.27)) (hide yes)))
  (pin "10")
  (pin "1")
  (pin "9")
  (pin "7")
  (pin "3")
  (pin "5")
  (pin "2")
  (pin "6")
  (pin "4")
  (pin "8"))
 (symbol
  (lib_id "power:+12V")
  (at 231.14 86.36 0)
  (unit 1)
  (exclude_from_sim no)
  (in_bom yes)
  (on_board yes)
  (dnp no)
  (fields_autoplaced yes)
  (property "Reference" "#PWR053" (at 231.14 90.17 0) (effects (font (size 1.27 1.27)) (hide yes)))
  (property "Value" "+12V" (at 231.14 81.28 0) (effects (font (size 1.27 1.27))))
  (property "Footprint" "" (at 231.14 86.36 0) (effects (font (size 1.27 1.27)) (hide yes)))
  (property "Datasheet" "" (at 231.14 86.36 0) (effects (font (size 1.27 1.27)) (hide yes)))
  (property "Description" "Power symbol creates a global label with name \"+12V\"" (at 231.14 86.36 0) (effects (font (size 1.27 1.27)) (hide yes)))
  (property "Part No." "" (at 231.14 86.36 0) (effects (font (size 1.27 1.27)) (hide yes)))
  (property "Part URL" "" (at 231.14 86.36 0) (effects (font (size 1.27 1.27)) (hide yes)))
  (property "Vendor" "" (at 231.14 86.36 0) (effects (font (size 1.27 1.27)) (hide yes)))
  (property "LCSC" "" (at 231.14 86.36 0) (effects (font (size 1.27 1.27)) (hide yes)))
  (pin "1"))
 (symbol
  (lib_id "Device:D_Schottky")
  (at 173.99 85.09 180)
  (unit 1)
  (exclude_from_sim no)
  (in_bom yes)
  (on_board yes)
  (dnp no)
  (property "Reference" "D6" (at 173.99 80.01 0) (effects (font (size 1.27 1.27))))
  (property "Value" "1N5817" (at 173.99 82.55 0) (effects (font (size 1.27 1.27))))
  (property "Footprint" "Diode_SMD:D_SOD-323" (at 173.99 85.09 0) (effects (font (size 1.27 1.27)) (hide yes)))
  (property "Datasheet" "~" (at 173.99 85.09 0) (effects (font (size 1.27 1.27)) (hide yes)))
  (property "Description" "Schottky diode" (at 173.99 85.09 0) (effects (font (size 1.27 1.27)) (hide yes)))
  (property "Part URL" "" (at 173.99 85.09 0) (effects (font (size 1.27 1.27)) (hide yes)))
  (property "Vendor" "JLCPCB" (at 173.99 85.09 0) (effects (font (size 1.27 1.27)) (hide yes)))
  (property "LCSC" "C5190152" (at 173.99 85.09 0) (effects (font (size 1.27 1.27)) (hide yes)))
  (property "CHECKED" "YES" (at 173.99 85.09 0) (effects (font (size 1.27 1.27)) (hide yes)))
  (property "Arwill" "" (at 173.99 85.09 0) (effects (font (size 1.27 1.27)) (hide yes)))
  (property "Hestore" "" (at 173.99 85.09 0) (effects (font (size 1.27 1.27)) (hide yes)))
  (pin "2")
  (pin "1"))
 (symbol
  (lib_id "power:+12V")
  (at 180.34 82.55 0)
  (unit 1)
  (exclude_from_sim no)
  (in_bom yes)
  (on_board yes)
  (dnp no)
  (fields_autoplaced yes)
  (property "Reference" "#PWR048" (at 180.34 86.36 0) (effects (font (size 1.27 1.27)) (hide yes)))
  (property "Value" "+12V" (at 180.34 77.47 0) (effects (font (size 1.27 1.27))))
  (property "Footprint" "" (at 180.34 82.55 0) (effects (font (size 1.27 1.27)) (hide yes)))
  (property "Datasheet" "" (at 180.34 82.55 0) (effects (font (size 1.27 1.27)) (hide yes)))
  (property "Description" "Power symbol creates a global label with name \"+12V\"" (at 180.34 82.55 0) (effects (font (size 1.27 1.27)) (hide yes)))
  (pin "1"))
 (symbol
  (lib_id "Connector_Generic:Conn_01x02")
  (at 92.71 109.22 0)
  (unit 1)
  (exclude_from_sim no)
  (in_bom yes)
  (on_board yes)
  (dnp no)
  (fields_autoplaced yes)
  (property "Reference" "J4" (at 95.25 109.2199 0) (effects (font (size 1.27 1.27)) (justify left)))
  (property "Value" "Conn_01x02" (at 95.25 111.7599 0) (effects (font (size 1.27 1.27)) (justify left)))
  (property "Footprint" "Connector_PinHeader_2.54mm:PinHeader_1x02_P2.54mm_Vertical" (at 92.71 109.22 0) (effects (font (size 1.27 1.27)) (hide yes)))
  (property "Datasheet" "~" (at 92.71 109.22 0) (effects (font (size 1.27 1.27)) (hide yes)))
  (property "Description" "Generic connector, single row, 01x02, script generated (kicad-library-utils/schlib/autogen/connector/)" (at 92.71 109.22 0) (effects (font (size 1.27 1.27)) (hide yes)))
  (property "Part URL" "https://mou.sr/3IruU3e" (at 92.71 109.22 0) (effects (font (size 1.27 1.27)) (hide yes)))
  (property "Vendor" "Mouser" (at 92.71 109.22 0) (effects (font (size 1.27 1.27)) (hide yes)))
  (property "LCSC" "" (at 92.71 109.22 0) (effects (font (size 1.27 1.27)) (hide yes)))
  (property "CHECKED" "YES" (at 92.71 109.22 0) (effects (font (size 1.27 1.27)) (hide yes)))
  (property "Mouser Part no." "200-HTSW10207TS" (at 92.71 109.22 0) (effects (font (size 1.27 1.27)) (hide yes)))
  (property "Arwill" "" (at 92.71 109.22 0) (effects (font (size 1.27 1.27)) (hide yes)))
  (property "Hestore" "" (at 92.71 109.22 0) (effects (font (size 1.27 1.27)) (hide yes)))
  (pin "2")
  (pin "1"))
 (symbol
  (lib_id "power:GND")
  (at 85.09 113.03 0)
  (unit 1)
  (exclude_from_sim no)
  (in_bom yes)
  (on_board yes)
  (dnp no)
  (fields_autoplaced yes)
  (property "Reference" "#PWR058" (at 85.09 119.38 0) (effects (font (size 1.27 1.27)) (hide yes)))
  (property "Value" "GND" (at 85.09 118.11 0) (effects (font (size 1.27 1.27))))
  (property "Footprint" "" (at 85.09 113.03 0) (effects (font (size 1.27 1.27)) (hide yes)))
  (property "Datasheet" "" (at 85.09 113.03 0) (effects (font (size 1.27 1.27)) (hide yes)))
  (property "Description" "Power symbol creates a global label with name \"GND\" , ground" (at 85.09 113.03 0) (effects (font (size 1.27 1.27)) (hide yes)))
  (pin "1"))
 (symbol
  (lib_id "power:-12V")
  (at 231.14 104.14 180)
  (unit 1)
  (exclude_from_sim no)
  (in_bom yes)
  (on_board yes)
  (dnp no)
  (fields_autoplaced yes)
  (property "Reference" "#PWR054" (at 231.14 106.68 0) (effects (font (size 1.27 1.27)) (hide yes)))
  (property "Value" "-12V" (at 231.14 109.22 0) (effects (font (size 1.27 1.27))))
  (property "Footprint" "" (at 231.14 104.14 0) (effects (font (size 1.27 1.27)) (hide yes)))
  (property "Datasheet" "" (at 231.14 104.14 0) (effects (font (size 1.27 1.27)) (hide yes)))
  (property "Description" "Power symbol creates a global label with name \"-12V\"" (at 231.14 104.14 0) (effects (font (size 1.27 1.27)) (hide yes)))
  (property "Part No." "" (at 231.14 104.14 0) (effects (font (size 1.27 1.27)) (hide yes)))
  (property "Part URL" "" (at 231.14 104.14 0) (effects (font (size 1.27 1.27)) (hide yes)))
  (property "Vendor" "" (at 231.14 104.14 0) (effects (font (size 1.27 1.27)) (hide yes)))
  (property "LCSC" "" (at 231.14 104.14 0) (effects (font (size 1.27 1.27)) (hide yes)))
  (pin "1"))
 (symbol
  (lib_id "power:PWR_FLAG")
  (at 234.95 102.87 270)
  (unit 1)
  (exclude_from_sim no)
  (in_bom yes)
  (on_board yes)
  (dnp no)
  (fields_autoplaced yes)
  (property "Reference" "#FLG03" (at 236.855 102.87 0) (effects (font (size 1.27 1.27)) (hide yes)))
  (property "Value" "PWR_FLAG" (at 238.76 102.87 90) (effects (font (size 1.27 1.27)) (justify left) (hide yes)))
  (property "Footprint" "" (at 234.95 102.87 0) (effects (font (size 1.27 1.27)) (hide yes)))
  (property "Datasheet" "~" (at 234.95 102.87 0) (effects (font (size 1.27 1.27)) (hide yes)))
  (property "Description" "Special symbol for telling ERC where power comes from" (at 234.95 102.87 0) (effects (font (size 1.27 1.27)) (hide yes)))
  (property "Part No." "" (at 234.95 102.87 0) (effects (font (size 1.27 1.27)) (hide yes)))
  (property "Part URL" "" (at 234.95 102.87 0) (effects (font (size 1.27 1.27)) (hide yes)))
  (property "Vendor" "" (at 234.95 102.87 0) (effects (font (size 1.27 1.27)) (hide yes)))
  (property "LCSC" "" (at 234.95 102.87 0) (effects (font (size 1.27 1.27)) (hide yes)))
  (pin "1"))
 (symbol
  (lib_id "power:GND")
  (at 104.14 97.79 0)
  (mirror y)
  (unit 1)
  (exclude_from_sim no)
  (in_bom yes)
  (on_board yes)
  (dnp no)
  (fields_autoplaced yes)
  (property "Reference" "#PWR062" (at 104.14 104.14 0) (effects (font (size 1.27 1.27)) (hide yes)))
  (property "Value" "GND" (at 104.14 102.87 0) (effects (font (size 1.27 1.27))))
  (property "Footprint" "" (at 104.14 97.79 0) (effects (font (size 1.27 1.27)) (hide yes)))
  (property "Datasheet" "" (at 104.14 97.79 0) (effects (font (size 1.27 1.27)) (hide yes)))
  (property "Description" "Power symbol creates a global label with name \"GND\" , ground" (at 104.14 97.79 0) (effects (font (size 1.27 1.27)) (hide yes)))
  (pin "1")))
